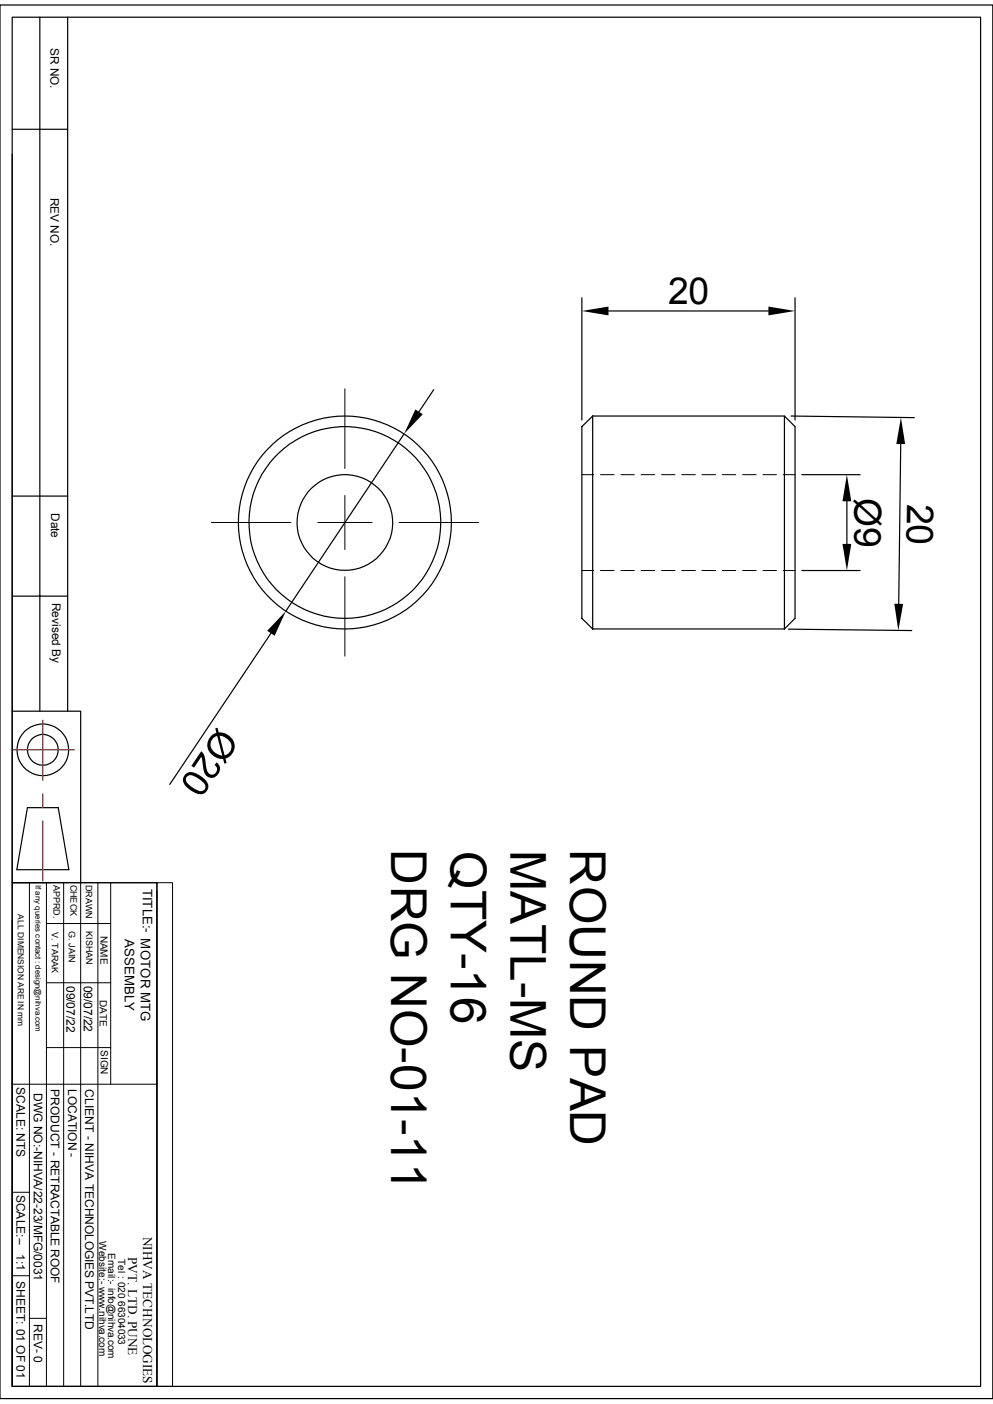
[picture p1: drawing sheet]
<svg xmlns="http://www.w3.org/2000/svg" width="210mm" height="297mm" viewBox="0 0 210 297" stroke-linecap="round" stroke-linejoin="round" font-family="sans-serif">
<g fill="none" stroke="#000" stroke-width=".25">
<path d="M0 1.1h210v294.8h-210zM2.6 3.6h204.8v289.7h-204.8zM8.4 3.6v146.9M14.3 3.6v146.9M2.6 32.6v117.9h14.5v36.2M2.6 27.3h11.7M123.1 63v25.9M128.7 65.8h33.8M168.1 63v25.9M85.5 91.8l-25 37.5M91.7 82.4l-3.1 4.7M125.3 88h40.6l2.2 2.3v40.5l-2.2 2.3"/>
<path d="M125.3 88l-2.2 2.3v40.5l2.2 2.3M125.3 88v45.1M165.9 88v45.1M167.3 88l26.1 .3M190.5 93.9l-.4 33.8M2.6 104.9h11.7M169.6 100.4h12.3M179.1 106v9.1M2.6 126.1h11.7M57.3 133.9l-21.4 32M125.3 133.1h40.6M166.8 133.1l26 .3"/>
<path d="M169.6 120.7h12.3M2.6 150.5v36.2M5.8 170.9h6.5l2.3 13.1h-11zM2.6 186.7h30.6v106.6h-30.6zM2.6 194.8v98.5"/>
<circle cx="72.9" cy="110.5" r="22.5"/>
<circle cx="72.9" cy="110.5" r="20.3"/>
<circle cx="72.9" cy="110.5" r="10.1"/>
<circle cx="9.1" cy="158.6" r="5.5"/>
<circle cx="9.1" cy="158.6" r="3.3"/>
</g>
<g fill="none" stroke="#000" stroke-width=".21">
<path d="M72.9 82.3v16.8M44.7 110.5h16.8M67.2 110.5h5.7v5.7M72.9 104.8v5.7h5.8M84.4 110.5h16.8M123.1 100.4h2.5M127 100.4h2.9M131.3 100.4h2.9M135.6 100.4h2.9M139.9 100.4h2.8M144.2 100.4h2.9M148.5 100.4h2.8"/>
<path d="M152.8 100.4h2.8M157.1 100.4h2.8M161.4 100.4h2.8M165.7 100.4h2.4M72.9 122v16.8M123.1 120.7h2.5M127 120.7h2.9M131.3 120.7h2.9M135.6 120.7h2.9M139.9 120.7h2.8M144.2 120.7h2.9M148.5 120.7h2.8"/>
<path d="M152.8 120.7h2.8M157.1 120.7h2.8M161.4 120.7h2.8M165.7 120.7h2.4M2.6 186.7h30.6M6.2 186.7v106.6M9.8 195.4h13.6M9.8 186.7v106.6M13.5 186.7v106.6M17.1 186.7v106.6M20.7 186.7v106.6M23.4 186.7v42.7"/>
<path d="M33.2 186.7h3.3v106.6h-3.3zM33.2 188.6v104.7M9.8 207.9h13.6M2.6 229.4h30.6M9.8 221.6h13.6M2.6 252.2h3.6M2.6 269.9h3.6M6.2 278.9h3.6"/>
</g>
<path d="M123.1 65.8l5.6-.9v1.8zM162.5 64.9l5.6 .9-5.6 .9zM87.8 86.6l1.6 1-3.9 4.2zM190.5 88.3l.9 5.6h-1.8zM179.1 100.4l.9 5.6h-1.8zM178.2 115.1h1.8l-.9 5.6zM60.5 129.3l-2.4 5.2-1.6-1.1zM189.1 127.7l1.9 .1-1 5.6z" fill="#000"/>
<path d="M2.4 158.6h13.3M9.1 152.4v12.7M9.1 167.9v2.9M9.1 173.7v12.7" fill="none" stroke="#f00" stroke-width=".25"/>
<g font-size="10.5">
<text x="82.7" y="179.7" transform="rotate(90 82.7 179.7)">DRG NO-01-11</text>
<text x="107.9" y="179.7" transform="rotate(90 107.9 179.7)">MATL-MS</text>
<text x="120.6" y="179.7" transform="rotate(90 120.6 179.7)">ROUND PAD</text>
<text x="95.3" y="180.1" transform="rotate(90 95.3 180.1)">QTY-16</text>
</g>
<g font-size="7.9">
<text x="141.3" y="64.3">20</text>
<text x="180.7" y="105.3" transform="rotate(90 180.7 105.3)">Ø9</text>
<text x="191.9" y="106.6" transform="rotate(91 191.9 106.6)">20</text>
<text x="46.1" y="153.6" transform="rotate(124 46.1 153.6)">Ø20</text>
</g>
<g font-size="2.8">
<text x="30.2" y="188" transform="rotate(90 30.2 188)">TITLE:- MOTOR MTG</text>
<text x="26.4" y="198.7" transform="rotate(90 26.4 198.7)">ASSEMBLY</text>
<text x="30.3" y="261.6" transform="rotate(90 30.3 261.6)">NIHVA TECHNOLOGIES</text>
<text x="27.1" y="265.9" transform="rotate(90 27.1 265.9)">PVT. LTD. PUNE</text>
</g>
<g font-size="2.5">
<text x="10.7" y="10.1" transform="rotate(90 10.7 10.1)">SR NO.</text>
<text x="10.7" y="41.8" transform="rotate(90 10.7 41.8)">REV NO.</text>
<text x="10.8" y="108.5" transform="rotate(90 10.8 108.5)">Date</text>
<text x="11" y="127.5" transform="rotate(90 11 127.5)">Revised By</text>
<text x="14.1" y="208.5" transform="rotate(90 14.1 208.5)">09/07/22</text>
<text x="17.7" y="208.5" transform="rotate(90 17.7 208.5)">09/07/22</text>
<text x="3.5" y="230" transform="rotate(90 3.5 230)">SCALE: NTS</text>
<text x="7.2" y="231.2" transform="rotate(90 7.2 231.2)">DWG NO:-NIHVA/22-23/MFG/0031</text>
<text x="10.8" y="230.3" transform="rotate(90 10.8 230.3)">PRODUCT - RETRACTABLE ROOF</text>
<text x="14.4" y="230.3" transform="rotate(90 14.4 230.3)">LOCATION -</text>
<text x="18" y="230.4" transform="rotate(90 18 230.4)">CLIENT - NIHVA TECHNOLOGIES PVT.LTD</text>
<text x="3.5" y="252.7" transform="rotate(90 3.5 252.7)">SCALE:--</text>
<text x="3.5" y="265.3" transform="rotate(90 3.5 265.3)">1:1</text>
<text x="3.5" y="271" transform="rotate(90 3.5 271)">SHEET: 01 OF 01</text>
<text x="7.2" y="280" transform="rotate(90 7.2 280)">REV- 0</text>
</g>
<g font-size="2.1">
<text x="21.3" y="197.9" transform="rotate(90 21.3 197.9)">NAME</text>
<text x="21.1" y="211.5" transform="rotate(90 21.1 211.5)">DATE</text>
<text x="21.3" y="222.1" transform="rotate(90 21.3 222.1)">SIGN</text>
<text x="21" y="262.6" transform="rotate(90 21 262.6)">Website:- www.nihva.com</text>
<text x="22.9" y="265" transform="rotate(90 22.9 265)">Email:- info@nihva.com</text>
<text x="25" y="266.3" transform="rotate(90 25 266.3)">Tel : 020 66304033</text>
</g>
<g font-size="1.9">
<text x="11.3" y="187.2" transform="rotate(90 11.3 187.2)">APPRD.</text>
<text x="14.9" y="187.1" transform="rotate(90 14.9 187.1)">CHECK</text>
<text x="18.1" y="187.2" transform="rotate(90 18.1 187.2)">DRAWN</text>
<text x="11" y="197.1" transform="rotate(90 11 197.1)">V. TARAK</text>
<text x="14.6" y="197" transform="rotate(90 14.6 197)">G. JAIN</text>
<text x="18.2" y="197" transform="rotate(90 18.2 197)">KISHAN</text>
</g>
<text font-size="1.8" x="3.8" y="193.4" transform="rotate(90 3.8 193.4)">ALL DIMENSION ARE IN mm</text>
<text font-size="1.7" x="7.5" y="187.2" transform="rotate(90 7.5 187.2)">If any queries contact : design@nihva.com</text>
</svg>
